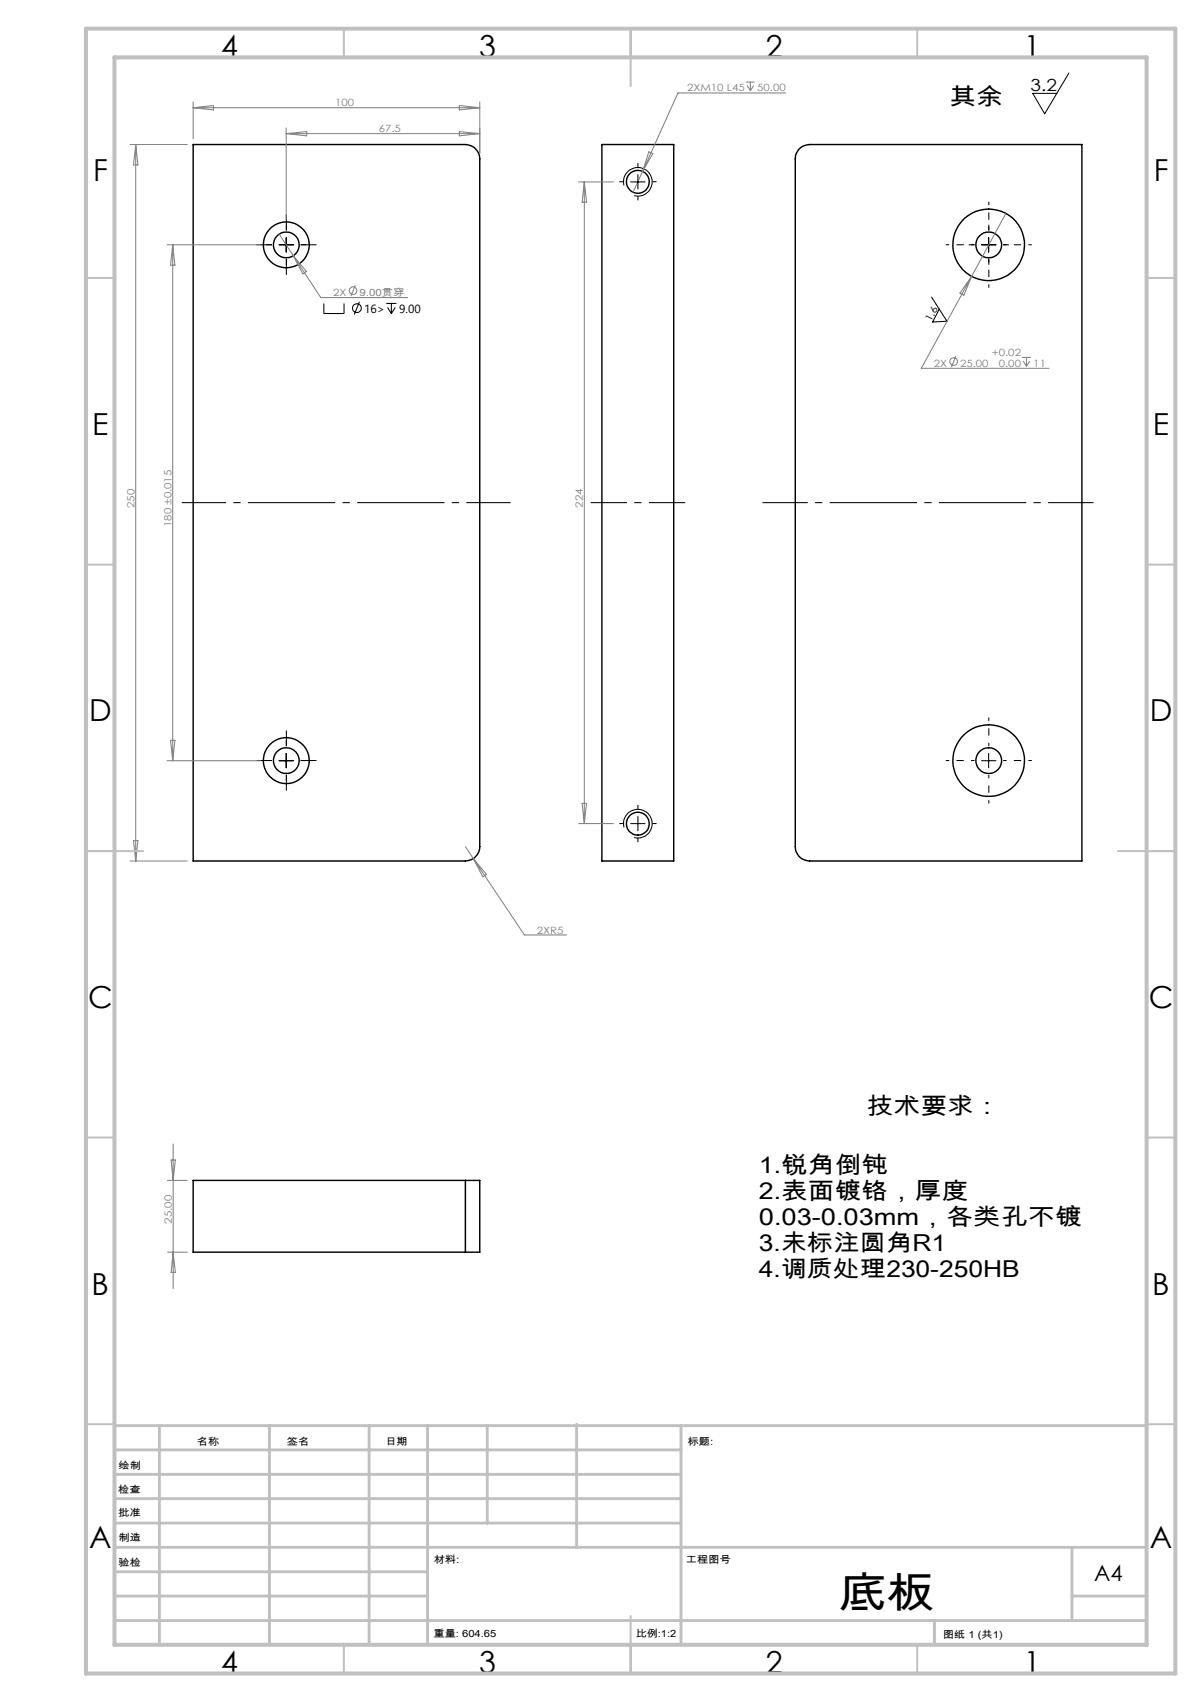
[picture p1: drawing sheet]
<svg xmlns="http://www.w3.org/2000/svg" width="210mm" height="297mm" viewBox="0 0 210 297" stroke-linecap="round" stroke-linejoin="round" font-family="sans-serif">
<g fill="none" stroke="#000" stroke-width=".25">
<path d="M33.7 25.2h47.5a2.53 2.53 0 0 1 2.5 2.5v120a2.53 2.53 0 0 1-2.5 2.5h-47.5zM105 25.2h12.5v125h-12.5zM139.4 26a2.71 2.71 0 0 1 1.8-.8h47.5v125h-47.5a2.47 2.47 0 0 1-2.5-2.5v-120a2.47 2.47 0 0 1 .7-1.7zM81.2 206h2.5v12.5h-2.5M81.2 206h-47.5v12.5h47.5M81.2 206v12.5"/>
<circle cx="111.2" cy="31.7" r="1.99"/>
<circle cx="49.9" cy="42.7" r="4"/>
<circle cx="49.9" cy="42.7" r="2.26"/>
<circle cx="172.5" cy="42.7" r="6.3"/>
<circle cx="172.5" cy="42.7" r="2.26"/>
<circle cx="49.9" cy="132.7" r="4"/>
<circle cx="49.9" cy="132.7" r="2.25"/>
<circle cx="172.5" cy="132.7" r="6.3"/>
<circle cx="172.5" cy="132.7" r="2.25"/>
<circle cx="111.3" cy="143.7" r="1.99"/>
</g>
<g fill="none" stroke="#808080" stroke-width=".18">
<path d="M33.7 17.8v6.4M33.7 18.8h50M33.7 18.8l3.6-.4v.8zM80.1 18.4l3.6 .4-3.6 .4zM83.7 17.8v8.9M130.1 14.3h1.5M130.3 14.9l.6 .9M130.9 14.3v1.5M131.4 14.9l-.5 .9M137 16.2h-18.7l-6.2 13.7M22.7 25.2h10M23.7 25.2v125"/>
<path d="M23.7 25.2l.4 3.6h-.8zM49.9 22.3v15.9M49.9 23.3h33.8M49.9 23.3l3.6-.3v.7zM80.1 23l3.6 .3-3.6 .4zM100.9 31.7h6.1M101.9 31.7v112M101.9 31.7l.4 3.6h-.8zM112.1 29.9l-1.7 3.6M113.2 26.5l.7 .3-1.8 3.1zM175.4 37.2l-5.9 11M29.1 42.7h16.3"/>
<path d="M30.1 42.7v90M30.1 42.7l.4 3.6h-.8zM48.7 40.8l2.5 3.8M51.2 44.6l4.8 7.3h15.1M51.2 44.6l2.2 2.8-.6 .4zM62 49.8l-.8 1.9M169.5 48.2l-8.8 16.1h22.3M169.5 48.2l-1.4 3.3-.7-.4zM166.7 62.2l-.8 1.9M178.3 62.4h1.5M178.5 63l.5 .9M179 62.4v1.5"/>
<path d="M179.6 63l-.6 .9M29.1 132.7h16.3M29.7 129.2h.8l-.4 3.5zM22.7 150.2h10M23.3 146.7h.8l-.4 3.5zM81.2 147.7l1.3 2.1M82.5 149.8l9 13.4h7.3M82.5 149.8l2.3 2.8-.6 .4zM100.9 143.7h6.1M101.5 140.2h.8l-.4 3.5zM30.2 199.6v25.3M29.2 206h3.5"/>
<path d="M29.2 218.5h3.5M29.8 202.4h.8l-.4 3.6zM30.2 218.5l.4 3.5h-.8z"/>
<circle cx="61.6" cy="50.7" r=".67"/>
<circle cx="166.3" cy="63.1" r=".67"/>
</g>
<g fill="none" stroke="#000" stroke-width=".18">
<path d="M186.4 12.7l-4.2 7.2-2.1-3.6h4.2M108.8 32.4a2.51 2.51 0 0 1 2.2-3.2 2.51 2.51 0 0 1 2.8 2.7 2.51 2.51 0 0 1-3.2 2.2M110 31.7h2.5M111.3 30.5v2.5M48.7 42.7h2.5M49.9 41.5v2.5M56.5 52.9v1.8h3.5v-1.8M62.7 52.7l-.9 2.2M67.4 52.9h1.7M67.6 53.7l.7 1M68.3 52.9v1.8M68.9 53.7l-.6 1"/>
<path d="M162.5 51.9l2.7 4.2-2.5 .1 1.1-2.3M171.2 42.7h2.5M172.4 41.5v2.5M48.7 132.7h2.5M49.9 131.5v2.5M171.2 132.7h2.5M172.4 131.5v2.5M108.8 144.4a2.51 2.51 0 0 1 2.2-3.2 2.51 2.51 0 0 1 2.8 2.8 2.51 2.51 0 0 1-3.2 2.2M110 143.7h2.5M111.3 142.5v2.5"/>
<circle cx="62.2" cy="53.8" r=".76"/>
</g>
<path d="M31.7 87.7h57.4" fill="none" stroke="#000" stroke-width=".18" stroke-dasharray="15.2 1.3 1.3 1.3" stroke-dashoffset="7.5" stroke-linecap="butt"/>
<g fill="none" stroke="#000" stroke-width=".18" stroke-dasharray="15.2 1.3 1.3 1.3" stroke-linecap="butt">
<path d="M108.8 31.7h-.8M111.3 29.2v-.7M111.3 34.2v.8M113.8 31.7h.7M47.4 42.7h-1M47.4 42.7h-2.7M49.9 40.2v-1M49.9 45.2v1M49.9 40.2v-2.7M49.9 45.2v2.8M52.4 42.7h1M52.4 42.7h2.8"/>
<path d="M170 42.7h-1M172.5 40.2v-1M172.5 45.2v1M175 42.7h1M47.4 132.7h-1M47.4 132.7h-2.7M49.9 130.2v-1M49.9 135.2v1M49.9 130.2v-2.7M49.9 135.2v2.8M52.4 132.7h1M52.4 132.7h2.8"/>
<path d="M108.8 143.7h-.8M111.3 141.2v-.7M111.3 146.2v.8M113.8 143.7h.7"/>
</g>
<path d="M103 87.7h16.5" fill="none" stroke="#000" stroke-width=".18" stroke-dasharray="15.2 1.3 1.3 1.3" stroke-dashoffset="8.9" stroke-linecap="butt"/>
<path d="M190.7 87.7h-57.7" fill="none" stroke="#000" stroke-width=".18" stroke-dasharray="15.2 1.3 1.3 1.3" stroke-dashoffset="7.3" stroke-linecap="butt"/>
<path d="M170 42.7h-5M172.5 40.2v-5M172.5 45.2v5M175 42.7h5M170 132.7h-5M172.5 130.2v-5M172.5 135.2v5M175 132.7h5" fill="none" stroke="#000" stroke-width=".18" stroke-dasharray="15.2 1.3 1.3 1.3" stroke-dashoffset="14.6" stroke-linecap="butt"/>
<g fill="none" stroke="#c0c0c0" stroke-width=".35">
<path d="M60 5v5M110 5v10M160 5v5M15 48.5h5M200 48.5h5M15 98.5h5M200 98.5h5M15 148.5h10M195 148.5h10M15 198.5h5M200 198.5h5M15 248.5h5"/>
<path d="M200 248.5h5M60 287v5M110 282v10M160 287v5"/>
</g>
<g fill="none" stroke="#c0c0c0" stroke-width=".5">
<path d="M20 231.8v55.2M20 248.8h180M20 257.3h98.8M20 253h98.8M27.8 248.8v38.2M47 248.8v38.2M64.4 248.8v38.2M74.6 248.8v38.2M85 248.8v17M100.6 248.5v21.5M118.8 248.8v38.2M20 265.8h98.8"/>
<path d="M20 261.5h98.8M20 278.5h54.6M20 274.3h54.6M20 270h180M187 278.5h13M187 270v12.8M20 282.8h180M163 282.8v4.2"/>
</g>
<path d="M15 5h190v287h-190zM20 10h180v277h-180z" fill="none" stroke="#c0c0c0" stroke-width=".7"/>
<text font-size="7.4" x="146.3" y="280.5">底板</text>
<g font-size="5.3">
<text x="38.5" y="9.9">4</text>
<text x="83.5" y="9.9">3</text>
<text x="133.6" y="9.9">2</text>
<text x="178.6" y="9.9">1</text>
<text x="16.2" y="31.6">F</text>
<text x="201.2" y="31.6">F</text>
<text x="16.1" y="75.9">E</text>
<text x="201.1" y="75.9">E</text>
<text x="15.5" y="125.9">D</text>
<text x="200.5" y="125.9">D</text>
<text x="15.4" y="175.9">C</text>
<text x="200.4" y="175.9">C</text>
<text x="16" y="225.9">B</text>
<text x="201" y="225.9">B</text>
<text x="15.5" y="270.1">A</text>
<text x="200.5" y="270.1">A</text>
<text x="38.5" y="291.9">4</text>
<text x="83.5" y="291.9">3</text>
<text x="133.6" y="291.9">2</text>
<text x="178.6" y="291.9">1</text>
</g>
<g font-size="4.1">
<text x="165.6" y="18.3">其余</text>
<text x="151.2" y="194.4">技术要求：</text>
<text x="132.4" y="204.7">1.锐角倒钝</text>
<text x="132.4" y="209.2">2.表面镀铬，厚度</text>
<text x="132.4" y="213.8">0.03-0.03mm，各类孔不镀</text>
<text x="132.4" y="218.3">3.未标注圆角R1</text>
<text x="132.4" y="222.8">4.调质处理230-250HB</text>
</g>
<text font-size="3.9" x="190.9" y="275.8">A4</text>
<text font-size="2.9" x="179.8" y="15.9">3.2</text>
<g font-size="2.1">
<text x="63.5" y="54.7">16&gt;</text>
<text x="69.6" y="54.7">9.00</text>
</g>
<g font-size="1.7" fill="#808080">
<text x="119.8" y="15.9">2XM10 L45</text>
<text x="132.1" y="15.9">50.00</text>
<text x="58.5" y="18.5">100</text>
<text x="66.1" y="23.1">67.5</text>
<text x="58.1" y="51.6">2X</text>
<text x="62.7" y="51.6">9.00贯穿</text>
<text x="162.9" y="64">2X</text>
<text x="167.5" y="64">25.00</text>
<text x="173" y="62.1">+0.02</text>
<text x="174.2" y="64">0.00</text>
<text x="180.2" y="64">11</text>
<text x="23.5" y="88.6" transform="rotate(-90 23.5 88.6)">250</text>
<text x="101.7" y="88.6" transform="rotate(-90 101.7 88.6)">224</text>
<text x="29.9" y="92" transform="rotate(-90 29.9 92)">180 ±0.015</text>
<text x="93.6" y="162.9">2XR5</text>
<text x="30" y="213.5" transform="rotate(-90 30 213.5)">25.00</text>
</g>
<g font-size="1.7">
<text x="162.4" y="56.3" transform="rotate(-63 162.4 56.3)">1.6</text>
<text x="20.7" y="256.3">绘制</text>
<text x="34.3" y="252.2">名称</text>
<text x="50" y="252.1">签名</text>
<text x="67.2" y="252.1">日期</text>
<text x="120" y="252.1">标题:</text>
<text x="20.6" y="260.5">检查</text>
<text x="20.6" y="264.5">批准</text>
<text x="20.7" y="269">制造</text>
<text x="20.7" y="273.3">验检</text>
<text x="75.6" y="272.7">材料:</text>
<text x="119.6" y="272.7">工程图号</text>
<text x="75.6" y="285.7">重量: 604.65</text>
<text x="110.9" y="285.7">比例:1:2</text>
<text x="164.5" y="285.8">图纸 1 (共1)</text>
</g>
</svg>
